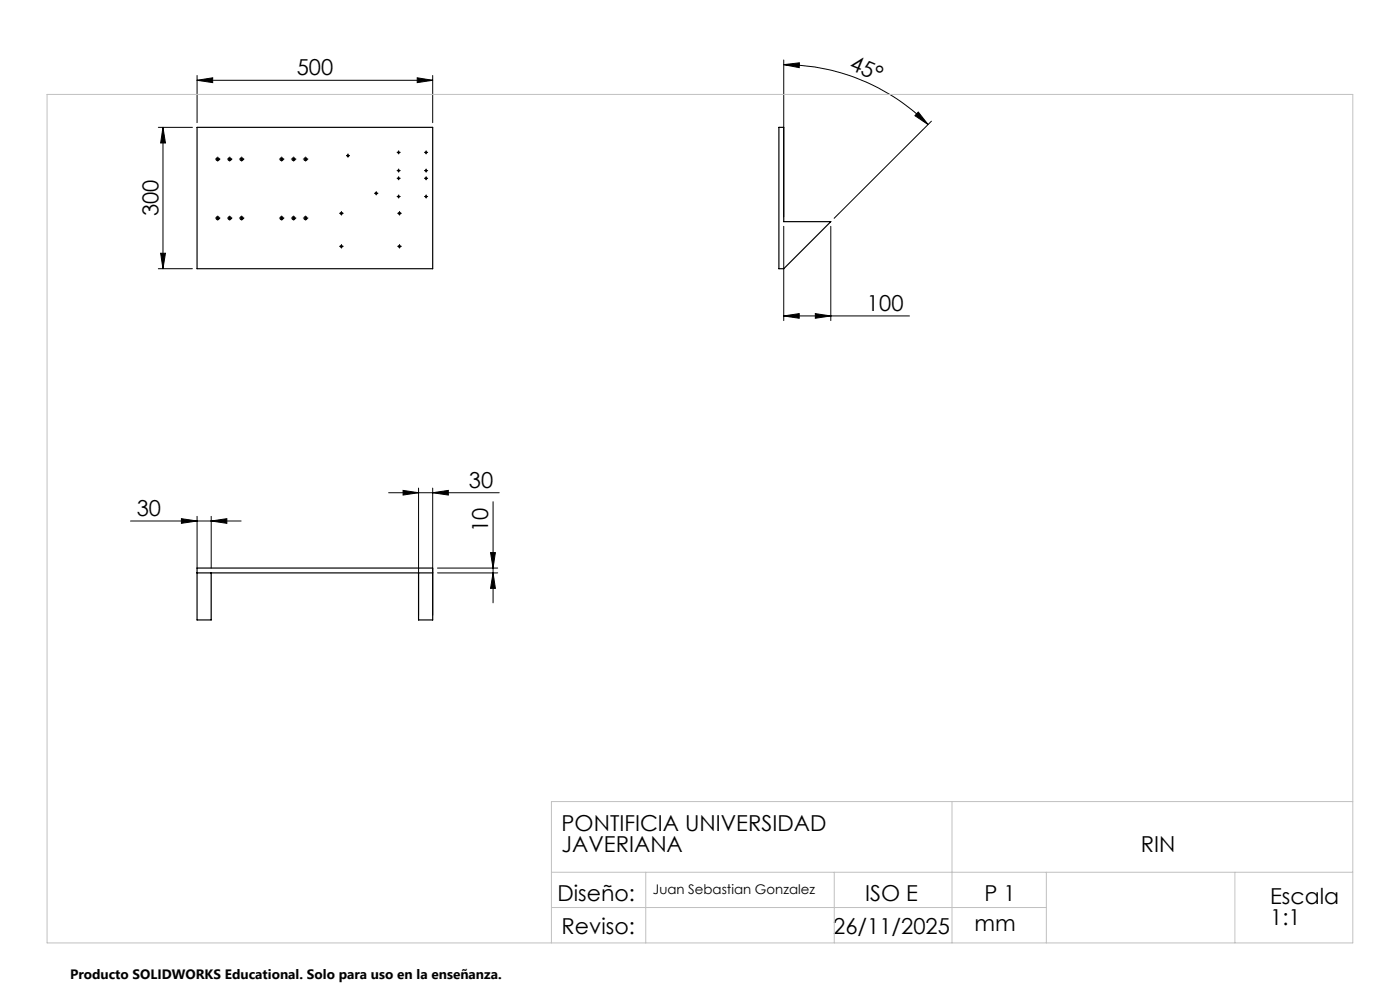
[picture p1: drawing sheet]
<svg xmlns="http://www.w3.org/2000/svg" width="297mm" height="210mm" viewBox="0 0 297 210" stroke-linecap="round" stroke-linejoin="round" font-family="sans-serif">
<g fill="none" stroke="#000" stroke-width=".25">
<path d="M41.8 27h50v30h-50zM165.2 27h1.1v20h9.9l-9.9 10h-1.1zM41.8 121.5h50M44.8 121.5v10h-3v-11h50v11h-3v-10"/>
<circle cx="46.2" cy="33.8" r=".32"/>
<circle cx="48.7" cy="33.8" r=".32"/>
<circle cx="51.3" cy="33.8" r=".32"/>
<circle cx="59.7" cy="33.8" r=".31"/>
<circle cx="62.3" cy="33.8" r=".31"/>
<circle cx="64.8" cy="33.8" r=".31"/>
<circle cx="73.8" cy="33" r=".17"/>
<circle cx="84.6" cy="32.3" r=".15"/>
<circle cx="84.6" cy="36.2" r=".15"/>
<circle cx="84.6" cy="37.8" r=".15"/>
<circle cx="90.4" cy="36.2" r=".16"/>
<circle cx="90.4" cy="32.3" r=".16"/>
<circle cx="90.4" cy="37.9" r=".16"/>
<circle cx="46.2" cy="46.3" r=".33"/>
<circle cx="48.7" cy="46.3" r=".33"/>
<circle cx="51.2" cy="46.3" r=".33"/>
<circle cx="59.7" cy="46.3" r=".32"/>
<circle cx="62.3" cy="46.3" r=".32"/>
<circle cx="64.8" cy="46.3" r=".32"/>
<circle cx="72.4" cy="52.3" r=".2"/>
<circle cx="72.4" cy="45.3" r=".2"/>
<circle cx="79.8" cy="41" r=".17"/>
<circle cx="84.6" cy="41.7" r=".15"/>
<circle cx="84.7" cy="45.3" r=".2"/>
<circle cx="84.7" cy="52.3" r=".2"/>
<circle cx="90.4" cy="41.7" r=".16"/>
</g>
<g fill="none" stroke="#000" stroke-width=".21">
<path d="M41.8 17l3.3-.5v1zM41.8 16v10M41.8 17h50M88.5 16.5l3.3 .5-3.3 .5zM91.8 16v10M166.3 13.7l3.3-.4-.1 1zM166.3 13.7a43.6 43.6 0 0 1 30.6 12.7M166.3 12.7v33.3M33.6 27h7.2M34.6 27l.5 3.3h-1zM34.6 27v30M45.9 33.8h.5"/>
<path d="M46.2 33.5v.5M48.5 33.8h.5M48.7 33.5v.5M51 33.8h.5M51.3 33.5v.5M59.5 33.8h.5M59.7 33.5v.5M62 33.8h.5M62.3 33.5v.5M64.6 33.8h.5M64.8 33.5v.5M73.6 33h.4"/>
<path d="M73.8 32.8v.5M84.3 32.3h.5M84.3 37.8h.5M84.3 36.2h.5M84.6 32.1v.5M84.6 35.9v.5M84.6 37.6v.5M90.1 32.3h.5M90.1 37.8h.5M90.1 36.2h.5M90.4 32.1v.5M90.4 35.9v.5"/>
<path d="M90.4 37.6v.5M194.8 23.8l2.1 2.6-2.8-1.9zM197.6 25.7l-20.6 20.6M33.6 57h7.2M34.1 53.7h1l-.5 3.3zM45.9 46.3h.5M46.2 46v.5M48.5 46.3h.5M48.7 46v.5M51 46.3h.5M51.3 46v.5M59.5 46.3h.5"/>
<path d="M59.7 46v.5M62 46.3h.5M62.3 46v.5M64.6 46.3h.5M64.8 46v.5M72.2 45.3h.5M72.2 52.3h.5M72.4 45v.5M72.4 52v.5M79.6 41h.4M79.8 40.8v.5M84.3 41.7h.5"/>
<path d="M84.5 45.3h.5M84.5 52.3h.5M84.6 41.4v.5M84.7 45v.5M84.7 52v.5M90.1 41.7h.5M90.4 41.4v.5M166.3 48v20M176.2 48v20M166.3 67l3.2-.5v1zM166.3 67h26.6M173 66.5l3.2 .5-3.2 .5z"/>
<path d="M27.7 110.5h23.5M38.5 110l3.3 .5-3.3 .5zM41.8 109.5v11M44.8 110.5l3.3-.5v1zM44.8 109.5v11M82.4 104.5h23.5M85.5 104l3.3 .5-3.3 .5zM88.8 103.5v27M91.8 104.5l3.3-.5v1zM91.8 103.5v27M104.1 117.2h1l-.5 3.3zM104.6 106.4v21.5"/>
<path d="M92.8 121.5h12.8M92.8 120.5h12.8M104.6 121.5l.5 3.3h-1z"/>
</g>
<g fill="none" stroke="#000" stroke-width=".21" stroke-dasharray="15.2 1.3 1.3 1.3" stroke-linecap="butt">
<path d="M45.7 33.8h-.1M46.2 33.3v-.1M46.7 33.8h.1M48.7 33.3v-.1M49.2 33.8h.1M50.8 33.8h-.1M51.3 33.3v-.1M59.7 33.3v-.1M60.2 33.8h.1M61.8 33.8h-.1M62.3 33.3v-.1M62.8 33.8h.1"/>
<path d="M64.8 33.3v-.1M65.3 33.8h.1M73.6 33h-.2M73.8 32.8v-.2M73.8 33.3v.1M74.1 33h.1M84.3 32.3h-.1M84.3 37.8h-.1M84.3 36.2h-.1M84.6 32.1v-.2M84.6 32.6v.1M84.6 37.6v-.2"/>
<path d="M84.6 38.1v.1M84.6 35.9v-.1M84.6 36.4v.2M84.8 32.3h.2M84.8 37.8h.2M84.8 36.2h.2M90.2 36.2h-.2M90.2 32.3h-.2M90.2 37.8h-.2M90.4 35.9v-.1M90.4 36.4v.2M90.4 32.1v-.2"/>
<path d="M90.4 32.6v.1M90.4 37.6v-.2M90.4 38.1v.1M90.7 36.2h.1M90.7 32.3h.1M90.7 37.8h.1M45.7 46.3h-.1M46.2 45.8v-.1M46.7 46.3h.1M48.7 45.8v-.1M49.2 46.3h.1M50.8 46.3h-.1"/>
<path d="M51.3 45.8v-.1M59.7 45.8v-.1M60.2 46.3h.1M61.8 46.3h-.1M62.3 45.8v-.1M62.8 46.3h.1M64.8 45.8v-.1M65.3 46.3h.1M72.2 45.2h-.2M72.2 52.2h-.2M72.4 45v-.2M72.4 45.5v.2"/>
<path d="M72.4 52v-.2M72.4 52.5v.2M72.7 45.2h.2M72.7 52.2h.2M79.6 41h-.2M79.8 40.8v-.2M79.8 41.3v.1M80.1 41h.1M84.3 41.7h-.1M84.5 45.2h-.2M84.5 52.2h-.2M84.6 41.4v-.1"/>
<path d="M84.6 41.9v.2M84.8 45v-.2M84.8 45.5v.2M84.8 52v-.2M84.8 52.5v.2M84.8 41.7h.2M85 45.2h.2M85 52.2h.2M90.2 41.7h-.2M90.4 41.4v-.1M90.4 41.9v.2M90.7 41.7h.1"/>
</g>
<path d="M10 20h277v180h-277zM202 170v30M287 170h-170v30M117 185h170M117 192.5h105M137 185v15M177 185v15M222 185v15M262 185v15" fill="none" stroke="#c0c0c0" stroke-width=".21"/>
<g fill="#000">
<path d="M41.8 17l3.3-.5v1zM88.5 16.5l3.3 .5-3.3 .5zM38.5 110l3.3 .5-3.3 .5zM44.8 110.5l3.3-.5v1z"/>
<path d="M194.8 23.8l2.1 2.6-2.8-1.9zM166.3 13.7l3.3-.4-.1 1z"/>
<path d="M34.1 53.7h1l-.5 3.3zM34.6 27l.5 3.3h-1zM104.6 121.5l.5 3.3h-1zM104.1 117.2h1l-.5 3.3z"/>
<path d="M166.3 67l3.2-.5v1zM173 66.5l3.2 .5-3.2 .5z"/>
<path d="M91.8 104.5l3.3-.5v1zM85.5 104l3.3 .5-3.3 .5z"/>
</g>
<g font-size="4.7">
<text x="62.9" y="16">500</text>
<text x="180" y="14.7" transform="rotate(22 180 14.7)">45°</text>
<text x="33.6" y="45.9" transform="rotate(-90 33.6 45.9)">300</text>
<text x="183.9" y="66">100</text>
<text x="99.5" y="103.5">30</text>
<text x="29" y="109.5">30</text>
<text x="103.6" y="112.9" transform="rotate(-90 103.6 112.9)">10</text>
<text x="119.1" y="176.3">PONTIFICIA UNIVERSIDAD</text>
<text x="119.1" y="180.8">JAVERIANA</text>
<text x="242" y="180.8">RIN</text>
<text x="118.3" y="191.1">Diseño:</text>
<text x="183.5" y="191.1">ISO E</text>
<text x="208.9" y="191.1">P 1</text>
<text x="269.5" y="191.8">Escala</text>
<text x="206.8" y="197.4">mm</text>
<text x="269.5" y="196.3">1:1</text>
<text x="119.1" y="198.2">Reviso:</text>
<text x="176.8" y="198.2">26/11/2025</text>
</g>
<text font-size="2.9" x="14.9" y="207.6">Producto SOLIDWORKS Educational. Solo para uso en la enseñanza.</text>
<text font-size="2.8" x="138.5" y="189.7">Juan Sebastian Gonzalez</text>
</svg>
